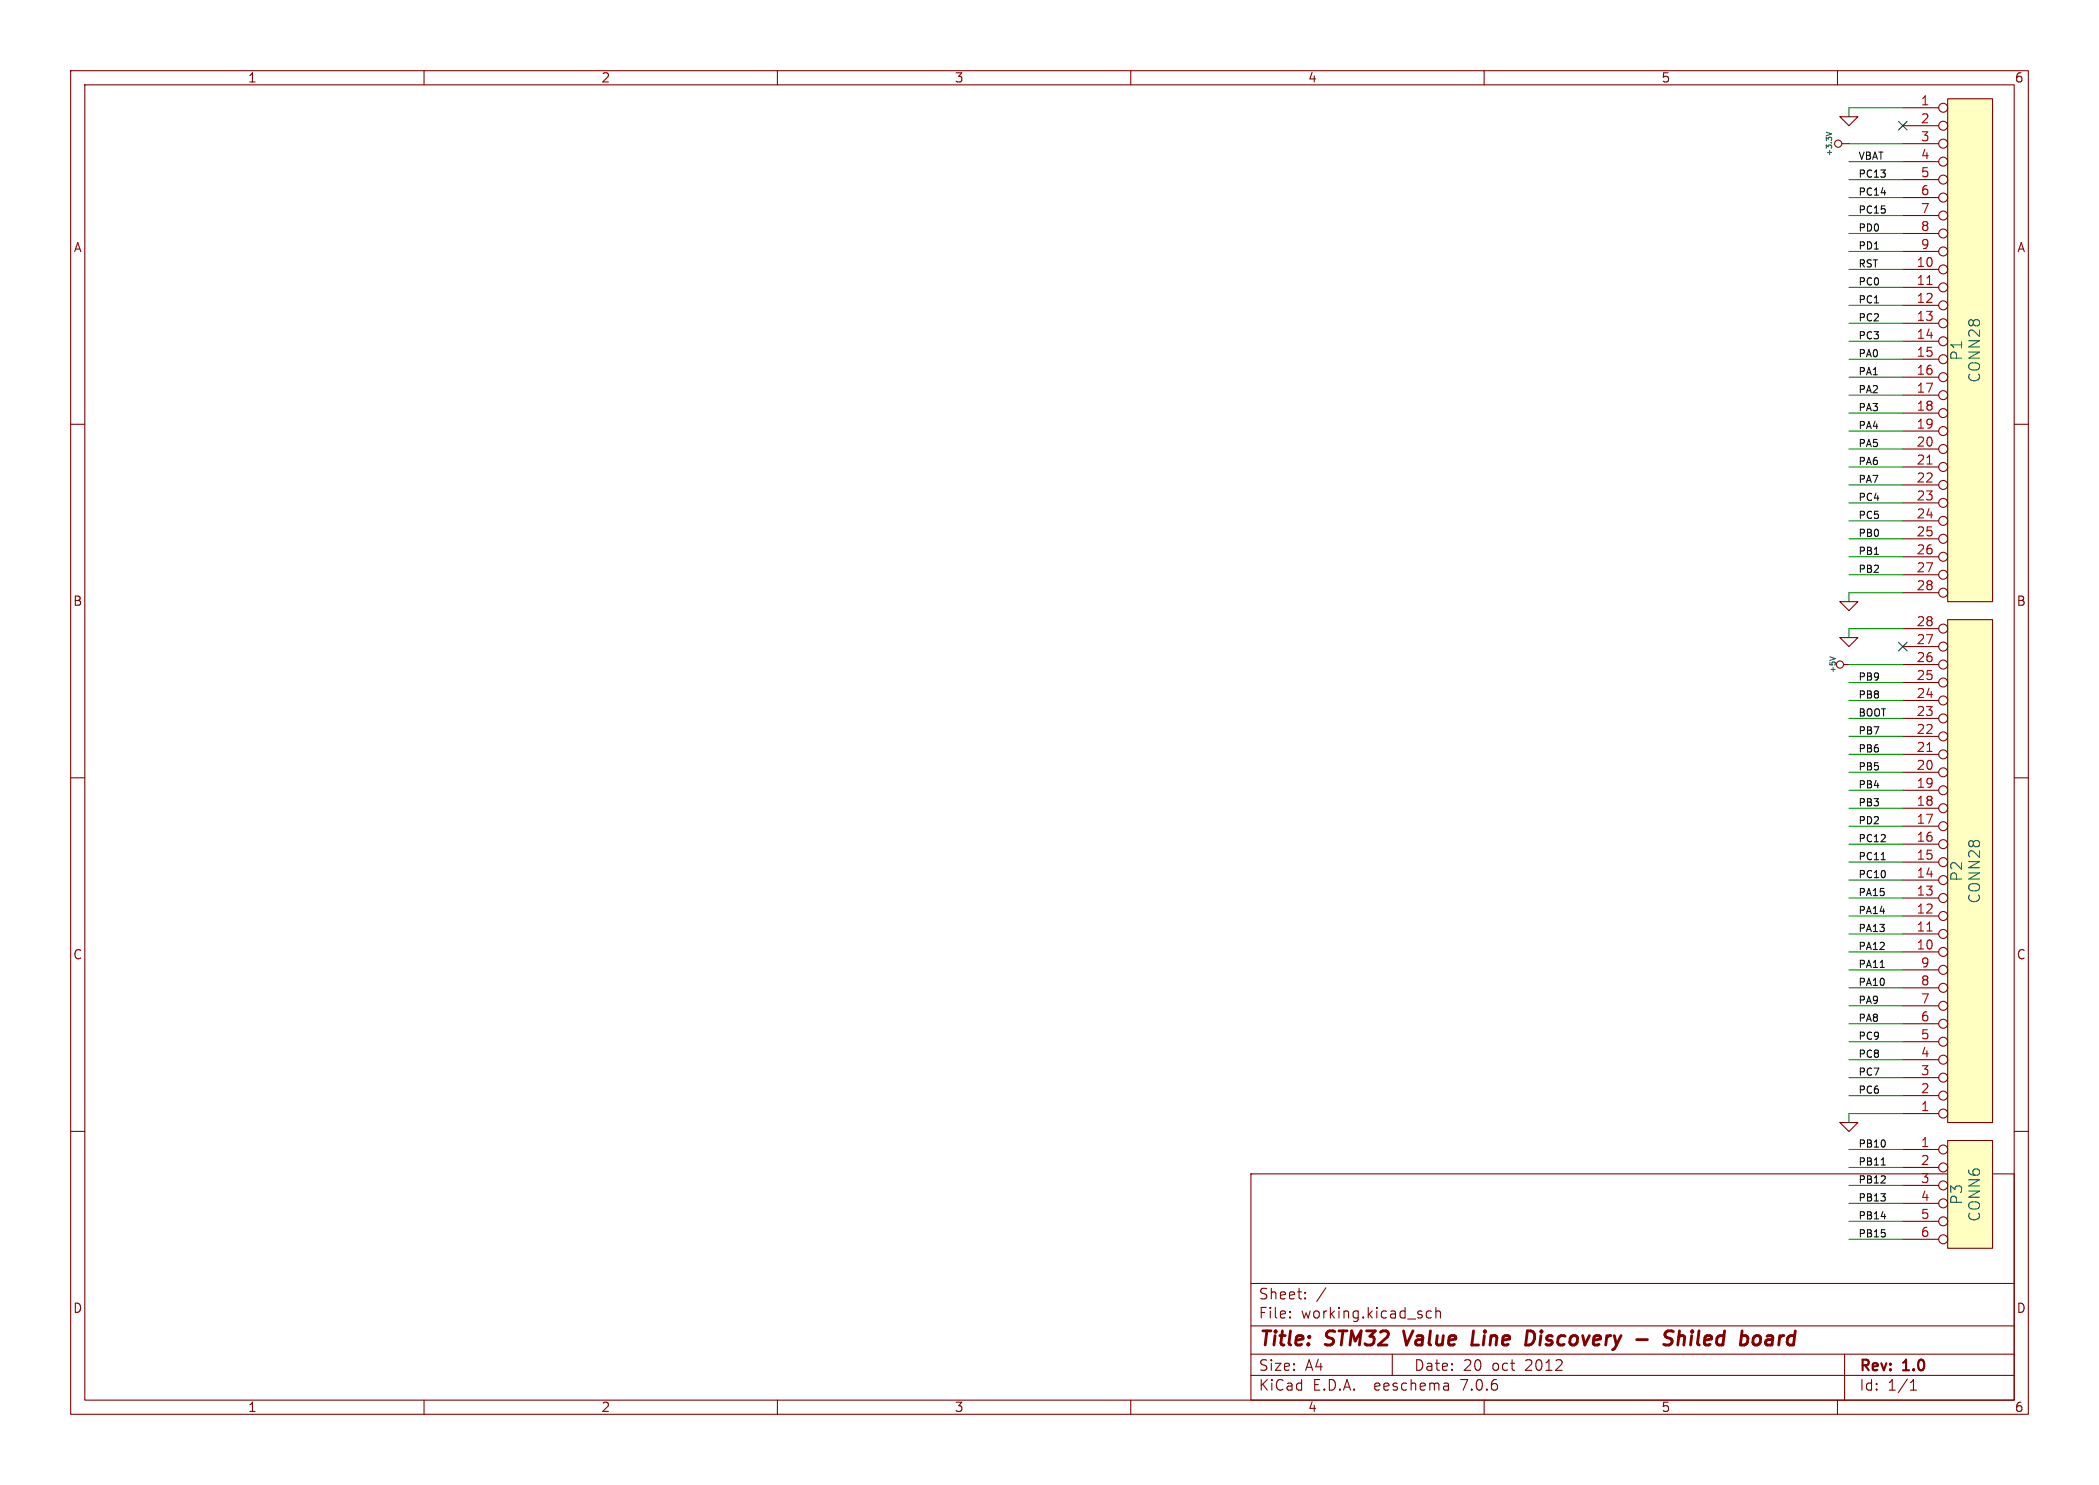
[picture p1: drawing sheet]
(kicad_sch (version 20230121) (generator eeschema)

 (paper "A4")

 (title_block
  (title "STM32 Value Line Discovery - Shiled board")
  (date "20 oct 2012")
  (rev "1.0"))

 (lib_symbols
  (symbol "stm32f100-discovery-shield-rescue:+3.3V" (power) (pin_names (offset 0)) (in_bom yes) (on_board yes)
   (property "Reference" "#PWR" (at 0 -1.016 0) (effects (font (size 0.762 0.762)) hide))
   (property "Value" "+3.3V" (at 0 2.794 0) (effects (font (size 0.762 0.762))))
   (property "Footprint" "" (at 0 0 0) (effects (font (size 1.27 1.27)) hide))
   (property "Datasheet" "" (at 0 0 0) (effects (font (size 1.27 1.27)) hide))
   (symbol "+3.3V_0_0"
    (pin power_in line (at 0 0 90) (length 0) hide (name "+3.3V" (effects (font (size 0.762 0.762)))) (number "1" (effects (font (size 0.762 0.762))))))
   (symbol "+3.3V_0_1"
    (polyline (pts (xy 0 0) (xy 0 1.016) (xy 0 1.016)) (stroke (width 0) (type solid)) (fill (type none)))
    (circle (center 0 1.524) (radius 0.508) (stroke (width 0) (type solid)) (fill (type none)))))
  (symbol "stm32f100-discovery-shield-rescue:+5V" (power) (pin_names (offset 1.016)) (in_bom yes) (on_board yes)
   (property "Reference" "#PWR" (at 0 2.286 0) (effects (font (size 0.508 0.508)) hide))
   (property "Value" "+5V" (at 0 2.286 0) (effects (font (size 0.762 0.762))))
   (property "Footprint" "" (at 0 0 0) (effects (font (size 1.27 1.27)) hide))
   (property "Datasheet" "" (at 0 0 0) (effects (font (size 1.27 1.27)) hide))
   (symbol "+5V_0_0"
    (pin power_in line (at 0 0 90) (length 0) hide (name "+5V" (effects (font (size 0.508 0.508)))) (number "1" (effects (font (size 0.508 0.508))))))
   (symbol "+5V_0_1"
    (polyline (pts (xy 0 0) (xy 0 0.762) (xy 0 0.762) (xy 0 0.762)) (stroke (width 0) (type solid)) (fill (type none)))
    (circle (center 0 1.27) (radius 0.508) (stroke (width 0) (type solid)) (fill (type none)))))
  (symbol "stm32f100-discovery-shield-rescue:GND" (power) (pin_names (offset 0)) (in_bom yes) (on_board yes)
   (property "Reference" "#PWR" (at 0 0 0) (effects (font (size 0.762 0.762)) hide))
   (property "Value" "GND" (at 0 -1.778 0) (effects (font (size 0.762 0.762)) hide))
   (property "Footprint" "" (at 0 0 0) (effects (font (size 1.27 1.27)) hide))
   (property "Datasheet" "" (at 0 0 0) (effects (font (size 1.27 1.27)) hide))
   (symbol "GND_0_1"
    (polyline (pts (xy -1.27 0) (xy 0 -1.27) (xy 1.27 0) (xy -1.27 0)) (stroke (width 0) (type solid)) (fill (type none))))
   (symbol "GND_1_1"
    (pin power_in line (at 0 0 90) (length 0) hide (name "GND" (effects (font (size 0.762 0.762)))) (number "1" (effects (font (size 0.762 0.762)))))))
  (symbol "stm32f100-discovery-shield:CONN28" (pin_names (offset 1.016) hide) (in_bom yes) (on_board yes)
   (property "Reference" "P" (at -1.27 0 90) (effects (font (size 1.524 1.524))))
   (property "Value" "CONN28" (at 1.27 0 90) (effects (font (size 1.524 1.524))))
   (property "Footprint" "" (at 0 0 0) (effects (font (size 1.27 1.27)) hide))
   (property "Datasheet" "" (at 0 0 0) (effects (font (size 1.27 1.27)) hide))
   (symbol "CONN28_0_1"
    (rectangle (start -2.54 -35.56) (end 3.81 35.56) (stroke (width 0) (type solid)) (fill (type background))))
   (symbol "CONN28_1_1"
    (pin passive inverted (at -8.89 34.29 0) (length 6.35) (name "P1" (effects (font (size 1.27 1.27)))) (number "1" (effects (font (size 1.27 1.27)))))
    (pin passive inverted (at -8.89 11.43 0) (length 6.35) (name "P10" (effects (font (size 1.27 1.27)))) (number "10" (effects (font (size 1.27 1.27)))))
    (pin passive inverted (at -8.89 8.89 0) (length 6.35) (name "P11" (effects (font (size 1.27 1.27)))) (number "11" (effects (font (size 1.27 1.27)))))
    (pin passive inverted (at -8.89 6.35 0) (length 6.35) (name "P12" (effects (font (size 1.27 1.27)))) (number "12" (effects (font (size 1.27 1.27)))))
    (pin passive inverted (at -8.89 3.81 0) (length 6.35) (name "P13" (effects (font (size 1.27 1.27)))) (number "13" (effects (font (size 1.27 1.27)))))
    (pin passive inverted (at -8.89 1.27 0) (length 6.35) (name "P14" (effects (font (size 1.27 1.27)))) (number "14" (effects (font (size 1.27 1.27)))))
    (pin passive inverted (at -8.89 -1.27 0) (length 6.35) (name "P15" (effects (font (size 1.27 1.27)))) (number "15" (effects (font (size 1.27 1.27)))))
    (pin passive inverted (at -8.89 -3.81 0) (length 6.35) (name "P16" (effects (font (size 1.27 1.27)))) (number "16" (effects (font (size 1.27 1.27)))))
    (pin passive inverted (at -8.89 -6.35 0) (length 6.35) (name "P17" (effects (font (size 1.27 1.27)))) (number "17" (effects (font (size 1.27 1.27)))))
    (pin passive inverted (at -8.89 -8.89 0) (length 6.35) (name "P18" (effects (font (size 1.27 1.27)))) (number "18" (effects (font (size 1.27 1.27)))))
    (pin passive inverted (at -8.89 -11.43 0) (length 6.35) (name "P19" (effects (font (size 1.27 1.27)))) (number "19" (effects (font (size 1.27 1.27)))))
    (pin passive inverted (at -8.89 31.75 0) (length 6.35) (name "P2" (effects (font (size 1.27 1.27)))) (number "2" (effects (font (size 1.27 1.27)))))
    (pin passive inverted (at -8.89 -13.97 0) (length 6.35) (name "P20" (effects (font (size 1.27 1.27)))) (number "20" (effects (font (size 1.27 1.27)))))
    (pin passive inverted (at -8.89 -16.51 0) (length 6.35) (name "P21" (effects (font (size 1.27 1.27)))) (number "21" (effects (font (size 1.27 1.27)))))
    (pin passive inverted (at -8.89 -19.05 0) (length 6.35) (name "P22" (effects (font (size 1.27 1.27)))) (number "22" (effects (font (size 1.27 1.27)))))
    (pin passive inverted (at -8.89 -21.59 0) (length 6.35) (name "P23" (effects (font (size 1.27 1.27)))) (number "23" (effects (font (size 1.27 1.27)))))
    (pin passive inverted (at -8.89 -24.13 0) (length 6.35) (name "P24" (effects (font (size 1.27 1.27)))) (number "24" (effects (font (size 1.27 1.27)))))
    (pin passive inverted (at -8.89 -26.67 0) (length 6.35) (name "P25" (effects (font (size 1.27 1.27)))) (number "25" (effects (font (size 1.27 1.27)))))
    (pin passive inverted (at -8.89 -29.21 0) (length 6.35) (name "P26" (effects (font (size 1.27 1.27)))) (number "26" (effects (font (size 1.27 1.27)))))
    (pin passive inverted (at -8.89 -31.75 0) (length 6.35) (name "P27" (effects (font (size 1.27 1.27)))) (number "27" (effects (font (size 1.27 1.27)))))
    (pin passive inverted (at -8.89 -34.29 0) (length 6.35) (name "P28" (effects (font (size 1.27 1.27)))) (number "28" (effects (font (size 1.27 1.27)))))
    (pin passive inverted (at -8.89 29.21 0) (length 6.35) (name "P3" (effects (font (size 1.27 1.27)))) (number "3" (effects (font (size 1.27 1.27)))))
    (pin passive inverted (at -8.89 26.67 0) (length 6.35) (name "P4" (effects (font (size 1.27 1.27)))) (number "4" (effects (font (size 1.27 1.27)))))
    (pin passive inverted (at -8.89 24.13 0) (length 6.35) (name "P5" (effects (font (size 1.27 1.27)))) (number "5" (effects (font (size 1.27 1.27)))))
    (pin passive inverted (at -8.89 21.59 0) (length 6.35) (name "P6" (effects (font (size 1.27 1.27)))) (number "6" (effects (font (size 1.27 1.27)))))
    (pin passive inverted (at -8.89 19.05 0) (length 6.35) (name "P7" (effects (font (size 1.27 1.27)))) (number "7" (effects (font (size 1.27 1.27)))))
    (pin passive inverted (at -8.89 16.51 0) (length 6.35) (name "P8" (effects (font (size 1.27 1.27)))) (number "8" (effects (font (size 1.27 1.27)))))
    (pin passive inverted (at -8.89 13.97 0) (length 6.35) (name "P9" (effects (font (size 1.27 1.27)))) (number "9" (effects (font (size 1.27 1.27)))))))
  (symbol "stm32f100-discovery-shield:CONN6" (pin_names (offset 1.016) hide) (in_bom yes) (on_board yes)
   (property "Reference" "P" (at -1.27 0 90) (effects (font (size 1.524 1.524))))
   (property "Value" "CONN6" (at 1.27 0 90) (effects (font (size 1.524 1.524))))
   (property "Footprint" "" (at 0 0 0) (effects (font (size 1.27 1.27)) hide))
   (property "Datasheet" "" (at 0 0 0) (effects (font (size 1.27 1.27)) hide))
   (symbol "CONN6_0_1"
    (rectangle (start -2.54 -7.62) (end 3.81 7.62) (stroke (width 0) (type solid)) (fill (type background))))
   (symbol "CONN6_1_1"
    (pin passive inverted (at -8.89 6.35 0) (length 6.35) (name "P1" (effects (font (size 1.27 1.27)))) (number "1" (effects (font (size 1.27 1.27)))))
    (pin passive inverted (at -8.89 3.81 0) (length 6.35) (name "P2" (effects (font (size 1.27 1.27)))) (number "2" (effects (font (size 1.27 1.27)))))
    (pin passive inverted (at -8.89 1.27 0) (length 6.35) (name "P3" (effects (font (size 1.27 1.27)))) (number "3" (effects (font (size 1.27 1.27)))))
    (pin passive inverted (at -8.89 -1.27 0) (length 6.35) (name "P4" (effects (font (size 1.27 1.27)))) (number "4" (effects (font (size 1.27 1.27)))))
    (pin passive inverted (at -8.89 -3.81 0) (length 6.35) (name "P5" (effects (font (size 1.27 1.27)))) (number "5" (effects (font (size 1.27 1.27)))))
    (pin passive inverted (at -8.89 -6.35 0) (length 6.35) (name "P6" (effects (font (size 1.27 1.27)))) (number "6" (effects (font (size 1.27 1.27))))))))


 (no_connect (at 269.24 91.44))
 (no_connect (at 269.24 17.78))

 (wire (pts (xy 269.24 76.2) (xy 261.62 76.2)) (stroke (width 0) (type default)))
 (wire (pts (xy 269.24 119.38) (xy 261.62 119.38)) (stroke (width 0) (type default)))
 (wire (pts (xy 269.24 137.16) (xy 261.62 137.16)) (stroke (width 0) (type default)))
 (wire (pts (xy 269.24 40.64) (xy 261.62 40.64)) (stroke (width 0) (type default)))
 (wire (pts (xy 269.24 53.34) (xy 261.62 53.34)) (stroke (width 0) (type default)))
 (wire (pts (xy 269.24 109.22) (xy 261.62 109.22)) (stroke (width 0) (type default)))
 (wire (pts (xy 269.24 167.64) (xy 261.62 167.64)) (stroke (width 0) (type default)))
 (wire (pts (xy 269.24 99.06) (xy 261.62 99.06)) (stroke (width 0) (type default)))
 (wire (pts (xy 269.24 58.42) (xy 261.62 58.42)) (stroke (width 0) (type default)))
 (wire (pts (xy 269.24 114.3) (xy 261.62 114.3)) (stroke (width 0) (type default)))
 (wire (pts (xy 269.24 129.54) (xy 261.62 129.54)) (stroke (width 0) (type default)))
 (wire (pts (xy 261.62 157.48) (xy 261.62 158.75)) (stroke (width 0) (type default)))
 (wire (pts (xy 269.24 83.82) (xy 261.62 83.82)) (stroke (width 0) (type default)))
 (wire (pts (xy 269.24 132.08) (xy 261.62 132.08)) (stroke (width 0) (type default)))
 (wire (pts (xy 269.24 71.12) (xy 261.62 71.12)) (stroke (width 0) (type default)))
 (wire (pts (xy 269.24 172.72) (xy 261.62 172.72)) (stroke (width 0) (type default)))
 (wire (pts (xy 269.24 78.74) (xy 261.62 78.74)) (stroke (width 0) (type default)))
 (wire (pts (xy 269.24 45.72) (xy 261.62 45.72)) (stroke (width 0) (type default)))
 (wire (pts (xy 269.24 63.5) (xy 261.62 63.5)) (stroke (width 0) (type default)))
 (wire (pts (xy 261.62 88.9) (xy 261.62 90.17)) (stroke (width 0) (type default)))
 (wire (pts (xy 269.24 106.68) (xy 261.62 106.68)) (stroke (width 0) (type default)))
 (wire (pts (xy 269.24 38.1) (xy 261.62 38.1)) (stroke (width 0) (type default)))
 (wire (pts (xy 269.24 27.94) (xy 261.62 27.94)) (stroke (width 0) (type default)))
 (wire (pts (xy 261.62 15.24) (xy 261.62 16.51)) (stroke (width 0) (type default)))
 (wire (pts (xy 269.24 157.48) (xy 261.62 157.48)) (stroke (width 0) (type default)))
 (wire (pts (xy 269.24 50.8) (xy 261.62 50.8)) (stroke (width 0) (type default)))
 (wire (pts (xy 269.24 121.92) (xy 261.62 121.92)) (stroke (width 0) (type default)))
 (wire (pts (xy 269.24 124.46) (xy 261.62 124.46)) (stroke (width 0) (type default)))
 (wire (pts (xy 269.24 33.02) (xy 261.62 33.02)) (stroke (width 0) (type default)))
 (wire (pts (xy 269.24 68.58) (xy 261.62 68.58)) (stroke (width 0) (type default)))
 (wire (pts (xy 269.24 134.62) (xy 261.62 134.62)) (stroke (width 0) (type default)))
 (wire (pts (xy 269.24 96.52) (xy 261.62 96.52)) (stroke (width 0) (type default)))
 (wire (pts (xy 269.24 88.9) (xy 261.62 88.9)) (stroke (width 0) (type default)))
 (wire (pts (xy 269.24 175.26) (xy 261.62 175.26)) (stroke (width 0) (type default)))
 (wire (pts (xy 269.24 35.56) (xy 261.62 35.56)) (stroke (width 0) (type default)))
 (wire (pts (xy 269.24 139.7) (xy 261.62 139.7)) (stroke (width 0) (type default)))
 (wire (pts (xy 269.24 43.18) (xy 261.62 43.18)) (stroke (width 0) (type default)))
 (wire (pts (xy 269.24 48.26) (xy 261.62 48.26)) (stroke (width 0) (type default)))
 (wire (pts (xy 269.24 149.86) (xy 261.62 149.86)) (stroke (width 0) (type default)))
 (wire (pts (xy 269.24 127) (xy 261.62 127)) (stroke (width 0) (type default)))
 (wire (pts (xy 269.24 81.28) (xy 261.62 81.28)) (stroke (width 0) (type default)))
 (wire (pts (xy 269.24 144.78) (xy 261.62 144.78)) (stroke (width 0) (type default)))
 (wire (pts (xy 269.24 152.4) (xy 261.62 152.4)) (stroke (width 0) (type default)))
 (wire (pts (xy 261.62 83.82) (xy 261.62 85.09)) (stroke (width 0) (type default)))
 (wire (pts (xy 269.24 66.04) (xy 261.62 66.04)) (stroke (width 0) (type default)))
 (wire (pts (xy 269.24 30.48) (xy 261.62 30.48)) (stroke (width 0) (type default)))
 (wire (pts (xy 269.24 55.88) (xy 261.62 55.88)) (stroke (width 0) (type default)))
 (wire (pts (xy 269.24 20.32) (xy 261.62 20.32)) (stroke (width 0) (type default)))
 (wire (pts (xy 269.24 101.6) (xy 261.62 101.6)) (stroke (width 0) (type default)))
 (wire (pts (xy 269.24 154.94) (xy 261.62 154.94)) (stroke (width 0) (type default)))
 (wire (pts (xy 269.24 15.24) (xy 261.62 15.24)) (stroke (width 0) (type default)))
 (wire (pts (xy 269.24 170.18) (xy 261.62 170.18)) (stroke (width 0) (type default)))
 (wire (pts (xy 269.24 111.76) (xy 261.62 111.76)) (stroke (width 0) (type default)))
 (wire (pts (xy 269.24 104.14) (xy 261.62 104.14)) (stroke (width 0) (type default)))
 (wire (pts (xy 269.24 116.84) (xy 261.62 116.84)) (stroke (width 0) (type default)))
 (wire (pts (xy 269.24 60.96) (xy 261.62 60.96)) (stroke (width 0) (type default)))
 (wire (pts (xy 269.24 22.86) (xy 261.62 22.86)) (stroke (width 0) (type default)))
 (wire (pts (xy 269.24 93.98) (xy 261.62 93.98)) (stroke (width 0) (type default)))
 (wire (pts (xy 269.24 162.56) (xy 261.62 162.56)) (stroke (width 0) (type default)))
 (wire (pts (xy 269.24 165.1) (xy 261.62 165.1)) (stroke (width 0) (type default)))
 (wire (pts (xy 269.24 73.66) (xy 261.62 73.66)) (stroke (width 0) (type default)))
 (wire (pts (xy 269.24 25.4) (xy 261.62 25.4)) (stroke (width 0) (type default)))
 (wire (pts (xy 269.24 147.32) (xy 261.62 147.32)) (stroke (width 0) (type default)))
 (wire (pts (xy 269.24 142.24) (xy 261.62 142.24)) (stroke (width 0) (type default)))

 (label "PB1" (at 262.89 78.74 0) (fields_autoplaced) (effects (font (size 1.016 1.016)) (justify left bottom)))
 (label "PD2" (at 262.89 116.84 0) (fields_autoplaced) (effects (font (size 1.016 1.016)) (justify left bottom)))
 (label "PA5" (at 262.89 63.5 0) (fields_autoplaced) (effects (font (size 1.016 1.016)) (justify left bottom)))
 (label "PA3" (at 262.89 58.42 0) (fields_autoplaced) (effects (font (size 1.016 1.016)) (justify left bottom)))
 (label "PA0" (at 262.89 50.8 0) (fields_autoplaced) (effects (font (size 1.016 1.016)) (justify left bottom)))
 (label "PC11" (at 262.89 121.92 0) (fields_autoplaced) (effects (font (size 1.016 1.016)) (justify left bottom)))
 (label "BOOT" (at 262.89 101.6 0) (fields_autoplaced) (effects (font (size 1.016 1.016)) (justify left bottom)))
 (label "PB14" (at 262.89 172.72 0) (fields_autoplaced) (effects (font (size 1.016 1.016)) (justify left bottom)))
 (label "PD1" (at 262.89 35.56 0) (fields_autoplaced) (effects (font (size 1.016 1.016)) (justify left bottom)))
 (label "PA13" (at 262.89 132.08 0) (fields_autoplaced) (effects (font (size 1.016 1.016)) (justify left bottom)))
 (label "PB13" (at 262.89 170.18 0) (fields_autoplaced) (effects (font (size 1.016 1.016)) (justify left bottom)))
 (label "PC2" (at 262.89 45.72 0) (fields_autoplaced) (effects (font (size 1.016 1.016)) (justify left bottom)))
 (label "PC13" (at 262.89 25.4 0) (fields_autoplaced) (effects (font (size 1.016 1.016)) (justify left bottom)))
 (label "PC9" (at 262.89 147.32 0) (fields_autoplaced) (effects (font (size 1.016 1.016)) (justify left bottom)))
 (label "PA9" (at 262.89 142.24 0) (fields_autoplaced) (effects (font (size 1.016 1.016)) (justify left bottom)))
 (label "PB6" (at 262.89 106.68 0) (fields_autoplaced) (effects (font (size 1.016 1.016)) (justify left bottom)))
 (label "PB5" (at 262.89 109.22 0) (fields_autoplaced) (effects (font (size 1.016 1.016)) (justify left bottom)))
 (label "PA7" (at 262.89 68.58 0) (fields_autoplaced) (effects (font (size 1.016 1.016)) (justify left bottom)))
 (label "RST" (at 262.89 38.1 0) (fields_autoplaced) (effects (font (size 1.016 1.016)) (justify left bottom)))
 (label "PC1" (at 262.89 43.18 0) (fields_autoplaced) (effects (font (size 1.016 1.016)) (justify left bottom)))
 (label "PB8" (at 262.89 99.06 0) (fields_autoplaced) (effects (font (size 1.016 1.016)) (justify left bottom)))
 (label "VBAT" (at 262.89 22.86 0) (fields_autoplaced) (effects (font (size 1.016 1.016)) (justify left bottom)))
 (label "PA10" (at 262.89 139.7 0) (fields_autoplaced) (effects (font (size 1.016 1.016)) (justify left bottom)))
 (label "PC6" (at 262.89 154.94 0) (fields_autoplaced) (effects (font (size 1.016 1.016)) (justify left bottom)))
 (label "PC14" (at 262.89 27.94 0) (fields_autoplaced) (effects (font (size 1.016 1.016)) (justify left bottom)))
 (label "PA15" (at 262.89 127 0) (fields_autoplaced) (effects (font (size 1.016 1.016)) (justify left bottom)))
 (label "PB10" (at 262.89 162.56 0) (fields_autoplaced) (effects (font (size 1.016 1.016)) (justify left bottom)))
 (label "PC4" (at 262.89 71.12 0) (fields_autoplaced) (effects (font (size 1.016 1.016)) (justify left bottom)))
 (label "PA4" (at 262.89 60.96 0) (fields_autoplaced) (effects (font (size 1.016 1.016)) (justify left bottom)))
 (label "PD0" (at 262.89 33.02 0) (fields_autoplaced) (effects (font (size 1.016 1.016)) (justify left bottom)))
 (label "PB3" (at 262.89 114.3 0) (fields_autoplaced) (effects (font (size 1.016 1.016)) (justify left bottom)))
 (label "PC7" (at 262.89 152.4 0) (fields_autoplaced) (effects (font (size 1.016 1.016)) (justify left bottom)))
 (label "PC3" (at 262.89 48.26 0) (fields_autoplaced) (effects (font (size 1.016 1.016)) (justify left bottom)))
 (label "PC8" (at 262.89 149.86 0) (fields_autoplaced) (effects (font (size 1.016 1.016)) (justify left bottom)))
 (label "PC15" (at 262.89 30.48 0) (fields_autoplaced) (effects (font (size 1.016 1.016)) (justify left bottom)))
 (label "PC5" (at 262.89 73.66 0) (fields_autoplaced) (effects (font (size 1.016 1.016)) (justify left bottom)))
 (label "PB7" (at 262.89 104.14 0) (fields_autoplaced) (effects (font (size 1.016 1.016)) (justify left bottom)))
 (label "PB0" (at 262.89 76.2 0) (fields_autoplaced) (effects (font (size 1.016 1.016)) (justify left bottom)))
 (label "PB4" (at 262.89 111.76 0) (fields_autoplaced) (effects (font (size 1.016 1.016)) (justify left bottom)))
 (label "PA11" (at 262.89 137.16 0) (fields_autoplaced) (effects (font (size 1.016 1.016)) (justify left bottom)))
 (label "PC12" (at 262.89 119.38 0) (fields_autoplaced) (effects (font (size 1.016 1.016)) (justify left bottom)))
 (label "PC0" (at 262.89 40.64 0) (fields_autoplaced) (effects (font (size 1.016 1.016)) (justify left bottom)))
 (label "PC10" (at 262.89 124.46 0) (fields_autoplaced) (effects (font (size 1.016 1.016)) (justify left bottom)))
 (label "PB2" (at 262.89 81.28 0) (fields_autoplaced) (effects (font (size 1.016 1.016)) (justify left bottom)))
 (label "PA8" (at 262.89 144.78 0) (fields_autoplaced) (effects (font (size 1.016 1.016)) (justify left bottom)))
 (label "PA12" (at 262.89 134.62 0) (fields_autoplaced) (effects (font (size 1.016 1.016)) (justify left bottom)))
 (label "PB12" (at 262.89 167.64 0) (fields_autoplaced) (effects (font (size 1.016 1.016)) (justify left bottom)))
 (label "PA14" (at 262.89 129.54 0) (fields_autoplaced) (effects (font (size 1.016 1.016)) (justify left bottom)))
 (label "PB9" (at 262.89 96.52 0) (fields_autoplaced) (effects (font (size 1.016 1.016)) (justify left bottom)))
 (label "PB15" (at 262.89 175.26 0) (fields_autoplaced) (effects (font (size 1.016 1.016)) (justify left bottom)))
 (label "PA2" (at 262.89 55.88 0) (fields_autoplaced) (effects (font (size 1.016 1.016)) (justify left bottom)))
 (label "PB11" (at 262.89 165.1 0) (fields_autoplaced) (effects (font (size 1.016 1.016)) (justify left bottom)))
 (label "PA6" (at 262.89 66.04 0) (fields_autoplaced) (effects (font (size 1.016 1.016)) (justify left bottom)))
 (label "PA1" (at 262.89 53.34 0) (fields_autoplaced) (effects (font (size 1.016 1.016)) (justify left bottom)))

 (symbol (lib_id "stm32f100-discovery-shield:CONN28") (at 278.13 49.53 0) (unit 1) (in_bom yes) (on_board yes) (dnp no)
  (property "Reference" "P1" (at 276.86 49.53 90) (effects (font (size 1.524 1.524))))
  (property "Value" "CONN28" (at 279.4 49.53 90) (effects (font (size 1.524 1.524))))
  (property "Footprint" "" (at 278.13 49.53 0) (effects (font (size 1.27 1.27)) hide))
  (property "Datasheet" "" (at 278.13 49.53 0) (effects (font (size 1.27 1.27)) hide)) (pin "1") (pin "10") (pin "11") (pin "12") (pin "13") (pin "14") (pin "15") (pin "16") (pin "17") (pin "18") (pin "19") (pin "2") (pin "20") (pin "21") (pin "22") (pin "23") (pin "24") (pin "25") (pin "26") (pin "27") (pin "28") (pin "3") (pin "4") (pin "5") (pin "6") (pin "7") (pin "8") (pin "9"))

 (symbol (lib_id "stm32f100-discovery-shield:CONN28") (at 278.13 123.19 0) (mirror x) (unit 1) (in_bom yes) (on_board yes) (dnp no)
  (property "Reference" "P2" (at 276.86 123.19 90) (effects (font (size 1.524 1.524))))
  (property "Value" "CONN28" (at 279.4 123.19 90) (effects (font (size 1.524 1.524))))
  (property "Footprint" "" (at 278.13 123.19 0) (effects (font (size 1.27 1.27)) hide))
  (property "Datasheet" "" (at 278.13 123.19 0) (effects (font (size 1.27 1.27)) hide)) (pin "1") (pin "10") (pin "11") (pin "12") (pin "13") (pin "14") (pin "15") (pin "16") (pin "17") (pin "18") (pin "19") (pin "2") (pin "20") (pin "21") (pin "22") (pin "23") (pin "24") (pin "25") (pin "26") (pin "27") (pin "28") (pin "3") (pin "4") (pin "5") (pin "6") (pin "7") (pin "8") (pin "9"))

 (symbol (lib_id "stm32f100-discovery-shield:CONN6") (at 278.13 168.91 0) (unit 1) (in_bom yes) (on_board yes) (dnp no)
  (property "Reference" "P3" (at 276.86 168.91 90) (effects (font (size 1.524 1.524))))
  (property "Value" "CONN6" (at 279.4 168.91 90) (effects (font (size 1.524 1.524))))
  (property "Footprint" "" (at 278.13 168.91 0) (effects (font (size 1.27 1.27)) hide))
  (property "Datasheet" "" (at 278.13 168.91 0) (effects (font (size 1.27 1.27)) hide)) (pin "1") (pin "2") (pin "3") (pin "4") (pin "5") (pin "6"))

 (symbol (lib_id "stm32f100-discovery-shield-rescue:GND") (at 261.62 16.51 0) (unit 1) (in_bom yes) (on_board yes) (dnp no)
  (property "Reference" "#PWR01" (at 261.62 16.51 0) (effects (font (size 0.762 0.762)) hide))
  (property "Value" "GND" (at 261.62 18.288 0) (effects (font (size 0.762 0.762)) hide))
  (property "Footprint" "" (at 261.62 16.51 0) (effects (font (size 1.27 1.27)) hide))
  (property "Datasheet" "" (at 261.62 16.51 0) (effects (font (size 1.27 1.27)) hide)) (pin "1"))

 (symbol (lib_id "stm32f100-discovery-shield-rescue:GND") (at 261.62 85.09 0) (unit 1) (in_bom yes) (on_board yes) (dnp no)
  (property "Reference" "#PWR02" (at 261.62 85.09 0) (effects (font (size 0.762 0.762)) hide))
  (property "Value" "GND" (at 261.62 86.868 0) (effects (font (size 0.762 0.762)) hide))
  (property "Footprint" "" (at 261.62 85.09 0) (effects (font (size 1.27 1.27)) hide))
  (property "Datasheet" "" (at 261.62 85.09 0) (effects (font (size 1.27 1.27)) hide)) (pin "1"))

 (symbol (lib_id "stm32f100-discovery-shield-rescue:GND") (at 261.62 90.17 0) (unit 1) (in_bom yes) (on_board yes) (dnp no)
  (property "Reference" "#PWR03" (at 261.62 90.17 0) (effects (font (size 0.762 0.762)) hide))
  (property "Value" "GND" (at 261.62 91.948 0) (effects (font (size 0.762 0.762)) hide))
  (property "Footprint" "" (at 261.62 90.17 0) (effects (font (size 1.27 1.27)) hide))
  (property "Datasheet" "" (at 261.62 90.17 0) (effects (font (size 1.27 1.27)) hide)) (pin "1"))

 (symbol (lib_id "stm32f100-discovery-shield-rescue:GND") (at 261.62 158.75 0) (unit 1) (in_bom yes) (on_board yes) (dnp no)
  (property "Reference" "#PWR04" (at 261.62 158.75 0) (effects (font (size 0.762 0.762)) hide))
  (property "Value" "GND" (at 261.62 160.528 0) (effects (font (size 0.762 0.762)) hide))
  (property "Footprint" "" (at 261.62 158.75 0) (effects (font (size 1.27 1.27)) hide))
  (property "Datasheet" "" (at 261.62 158.75 0) (effects (font (size 1.27 1.27)) hide)) (pin "1"))

 (symbol (lib_id "stm32f100-discovery-shield-rescue:+3.3V") (at 261.62 20.32 90) (unit 1) (in_bom yes) (on_board yes) (dnp no)
  (property "Reference" "#PWR05" (at 262.636 20.32 0) (effects (font (size 0.762 0.762)) hide))
  (property "Value" "+3.3V" (at 258.826 20.32 0) (effects (font (size 0.762 0.762))))
  (property "Footprint" "" (at 261.62 20.32 0) (effects (font (size 1.27 1.27)) hide))
  (property "Datasheet" "" (at 261.62 20.32 0) (effects (font (size 1.27 1.27)) hide)) (pin "1"))

 (symbol (lib_id "stm32f100-discovery-shield-rescue:+5V") (at 261.62 93.98 90) (unit 1) (in_bom yes) (on_board yes) (dnp no)
  (property "Reference" "#PWR06" (at 259.334 93.98 0) (effects (font (size 0.508 0.508)) hide))
  (property "Value" "+5V" (at 259.334 93.98 0) (effects (font (size 0.762 0.762))))
  (property "Footprint" "" (at 261.62 93.98 0) (effects (font (size 1.27 1.27)) hide))
  (property "Datasheet" "" (at 261.62 93.98 0) (effects (font (size 1.27 1.27)) hide)) (pin "1"))

 (sheet_instances (path "" (page "1"))))
